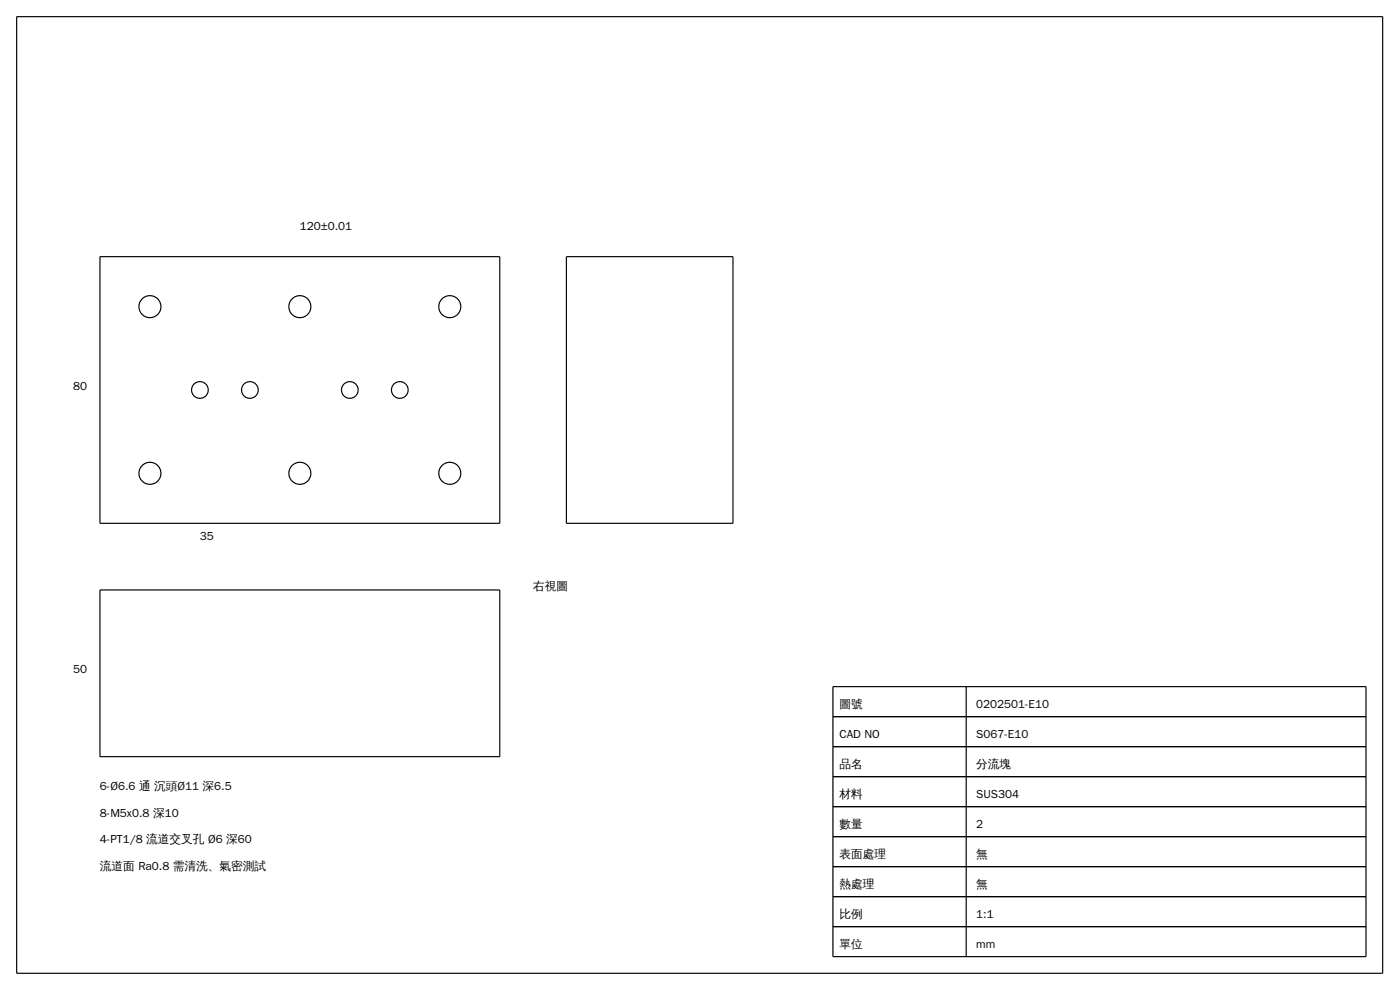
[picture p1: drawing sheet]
<svg xmlns="http://www.w3.org/2000/svg" width="420mm" height="297mm" viewBox="0 0 420 297" stroke-linecap="round" stroke-linejoin="round" font-family="sans-serif">
<g fill="none" stroke="#000" stroke-width=".35">
<path d="M5 5h410v287h-410zM30 77h120v80h-120zM170 77h50v80h-50zM30 177h120v50h-120zM250 215h160M250 206h160v81h-160zM290 206v81M250 224h160M250 233h160M250 242h160M250 251h160M250 260h160"/>
<path d="M250 269h160M250 278h160"/>
<circle cx="45" cy="92" r="3.3"/>
<circle cx="90" cy="92" r="3.3"/>
<circle cx="135" cy="92" r="3.3"/>
<circle cx="60" cy="117" r="2.5"/>
<circle cx="75" cy="117" r="2.5"/>
<circle cx="105" cy="117" r="2.5"/>
<circle cx="120" cy="117" r="2.5"/>
<circle cx="45" cy="142" r="3.3"/>
<circle cx="90" cy="142" r="3.3"/>
<circle cx="135" cy="142" r="3.3"/>
</g>
<g font-size="3.5">
<text x="90" y="69">120±0.01</text>
<text x="22" y="117">80</text>
<text x="60" y="162">35</text>
<text x="160" y="177">右視圖</text>
<text x="22" y="202">50</text>
<text x="252" y="212.5">圖號</text>
<text x="293" y="212.5">0202501-E10</text>
<text x="252" y="221.5">CAD NO</text>
<text x="293" y="221.5">S067-E10</text>
<text x="252" y="230.5">品名</text>
<text x="293" y="230.5">分流塊</text>
<text x="30" y="237">6-Ø6.6 通 沉頭Ø11 深6.5</text>
<text x="252" y="239.5">材料</text>
<text x="293" y="239.5">SUS304</text>
<text x="30" y="245">8-M5x0.8 深10</text>
<text x="252" y="248.5">數量</text>
<text x="293" y="248.5">2</text>
<text x="30" y="253">4-PT1/8 流道交叉孔 Ø6 深60</text>
<text x="252" y="257.5">表面處理</text>
<text x="293" y="257.5">無</text>
<text x="30" y="261">流道面 Ra0.8 需清洗、氣密測試</text>
<text x="252" y="266.5">熱處理</text>
<text x="293" y="266.5">無</text>
<text x="252" y="275.5">比例</text>
<text x="293" y="275.5">1:1</text>
<text x="252" y="284.5">單位</text>
<text x="293" y="284.5">mm</text>
</g>
</svg>
